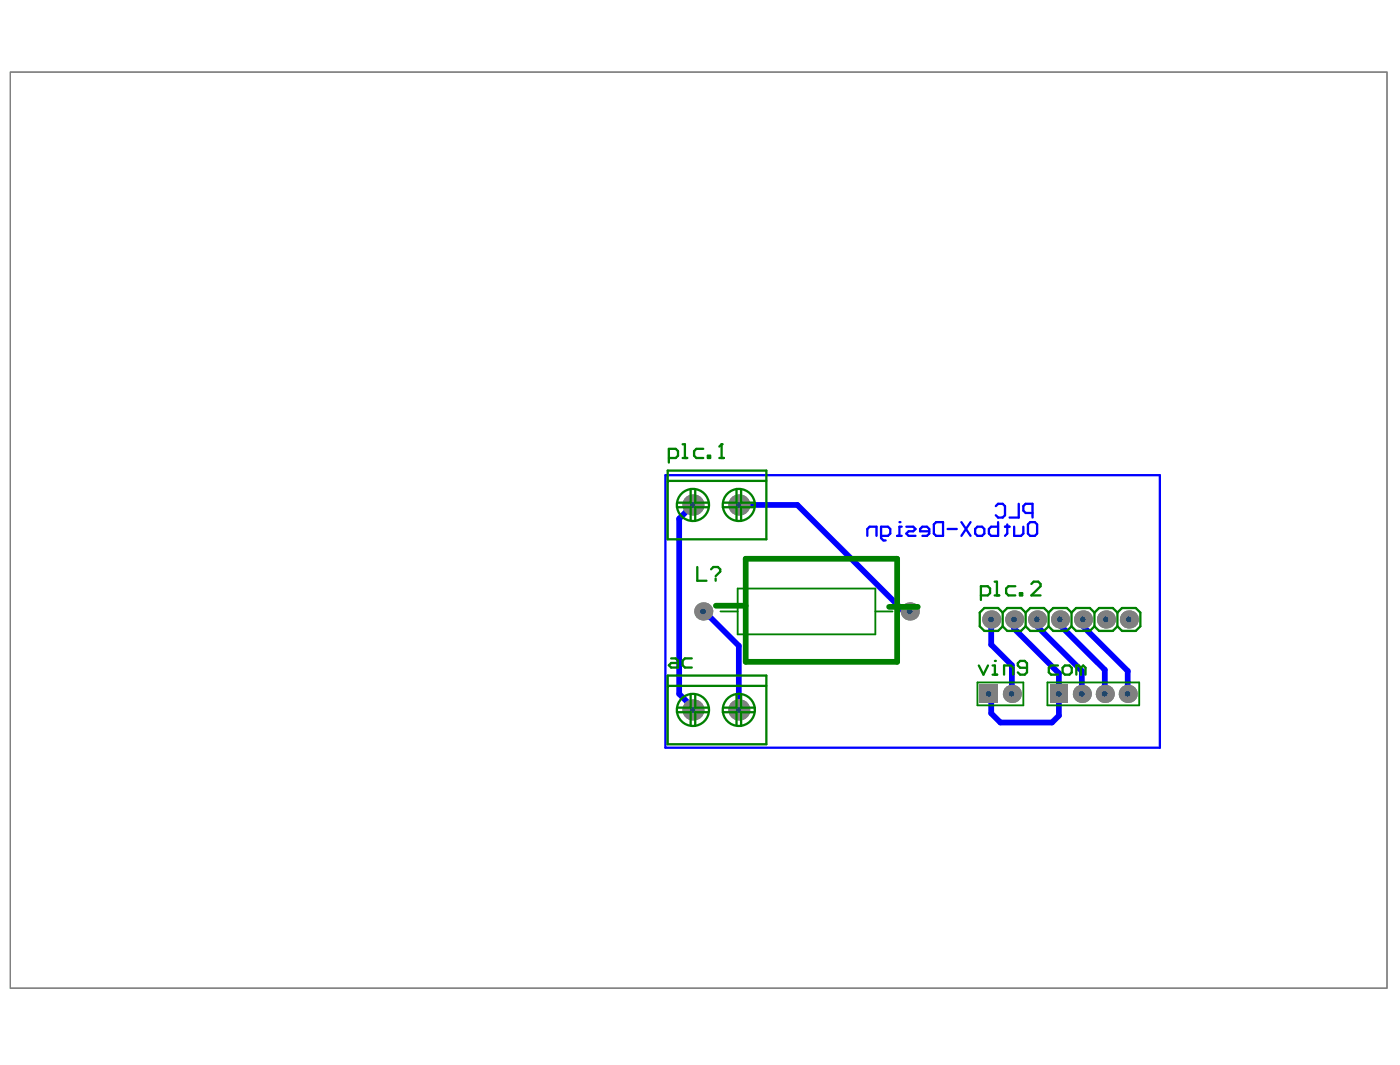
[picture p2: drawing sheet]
<svg xmlns="http://www.w3.org/2000/svg" width="271mm" height="206mm" viewBox="0 0 271 206" stroke-linecap="round" stroke-linejoin="round" font-family="sans-serif">
<path d="M2 13.9h266.4v177.3h-266.4z" fill="none" stroke="#808080" stroke-width=".19"/>
<path d="M143 97.7h11.3l21.1 21M131.4 100.3v33.9l3.1 3.1M137.4 119.4l5.6 5.5v12.4M191.8 119.8v4.9l4 4v5.5M196.3 121.6l8.6 8.6v8.2l-1.3 1.4h-10l-1.8-1.8v-3.3M200.7 121.2l8.7 8.6v4.4M205.1 120.9l8.7 8.7v4.6M209.6 121.2l8.6 8.6v4.4" fill="none" stroke="#00f" stroke-width="1.1"/>
<g fill="none" stroke="#00f" stroke-width=".44">
<path d="M128.8 91.9h95.7v52.7h-95.7zM192.7 97.9l.5-.4h.8l.5 .4v1.8l-.5 .4h-.8l-.5-.4M197.2 97.5v2.6h-1.8M199.8 99.2h-1.3l-.5-.4v-.9l.5-.4h1.3v2.6M173.6 103.7h.9M174.5 101.9h-.4v1.8M175.4 101.9h1.3l.5 .4-.5 .5h-.9l-.4 .4 .4 .5h1.4M179.8 102.8h-1.7v-.5l.4-.4h.9l.4 .4v.9l-.4 .5h-.9M180.7 101.4l.5-.4h1.3v2.7h-1.3l-.5-.5zM183.4 102.3h1.8M186.1 101l1.7 2.7M187.8 101l-1.7 2.7"/>
<path d="M188.7 102.3l.5-.4h.8l.5 .4v.9l-.5 .5h-.8l-.5-.5zM193.2 101v2.7h-1.4l-.4-.5v-.9l.4-.4h1.4M194.5 101.9h.9M194.9 101.4v1.8l-.4 .5M196.3 101.9v1.8h1.3l.4-.5v-1.3M198.9 101.4l.5-.4h.9l.4 .4v1.8l-.4 .5h-.9l-.5-.5z"/>
</g>
<circle cx="174.1" cy="101" r=".22" fill="#00f"/>
<path d="M167.8 103.7v-1.4l.5-.4h1.3v1.8M170.5 103.7h1.3l.5-.5v-.9l-.5-.4h-1.3v2.2l.5 .4h.4" fill="none" stroke="#00f" stroke-width=".44"/>
<g fill="none" stroke="#008000" stroke-width=".44">
<path d="M129.2 91h19.1v13.3h-19.1zM129.2 93h19.1M129.2 130.7h19.1v13.3h-19.1zM129.2 132.7h19.1M133.7 134.2v2.7M133.7 137.8v2.4M134.5 137.8v2.6M142.5 134.2v2.7M142.5 137.8v2.4M143.4 137.8v2.6"/>
<circle cx="134.1" cy="137.3" r="3.1"/>
<circle cx="143" cy="137.3" r="3.1"/>
</g>
<path d="M139.4 118.3h3.4M142.8 113.9h26.6v8.8h-26.6zM169.4 118.3h3.3M189.2 136.4h8.8M189.2 132h8.8M202.7 136.4h17.8M202.7 132h17.8" fill="none" stroke="#008000" stroke-width=".36"/>
<path d="M138.5 117.2h5.8M144.3 108.1h29.3v19.9h-29.3zM172.1 117.4h5.5" fill="none" stroke="#008000" stroke-width="1.1"/>
<g font-size="4.6" fill="#008000">
<text x="131.9" y="98.8">PAplc0101</text>
<text x="140.8" y="98.8">PAplc0102</text>
<text x="189.4" y="115.4">COplc02</text>
</g>
<g font-size="4.2" fill="#008000">
<text x="129.1" y="88.7">COplc01</text>
<text x="131.9" y="138.4">PAac01</text>
<text x="140.8" y="138.4">PAac02</text>
</g>
<g font-size="3.9" fill="#1f4769">
<text x="134.1" y="119.1">PAL?02</text>
<text x="174.3" y="119.1">PAL?01</text>
</g>
<g font-size="3.9" fill="#008000">
<text x="190.1" y="120.9">PAplc0207</text>
<text x="194.4" y="120.9">PAplc0206</text>
<text x="199" y="120.9">PAplc0205</text>
<text x="203.2" y="120.9">PAplc0204</text>
<text x="207.8" y="120.9">PAplc0203</text>
<text x="212.4" y="120.9">PAplc0202</text>
<text x="216.6" y="120.9">PAplc0201</text>
<text x="189.4" y="135.3">PAvin901</text>
<text x="194" y="135.3">PAvin902</text>
<text x="203.2" y="135.3">PAcom01</text>
<text x="207.4" y="135.3">PAcom02 PAcom03 PAcom04</text>
</g>
<g font-size="3.5" fill="#008000">
<text x="134.4" y="111.8">COL?</text>
<text x="189.1" y="130.2">COvin9</text>
</g>
<g font-size="2.8" fill="#008000">
<text x="129.1" y="129">COac</text>
<text x="202.8" y="130.4">COcom</text>
</g>
</svg>
